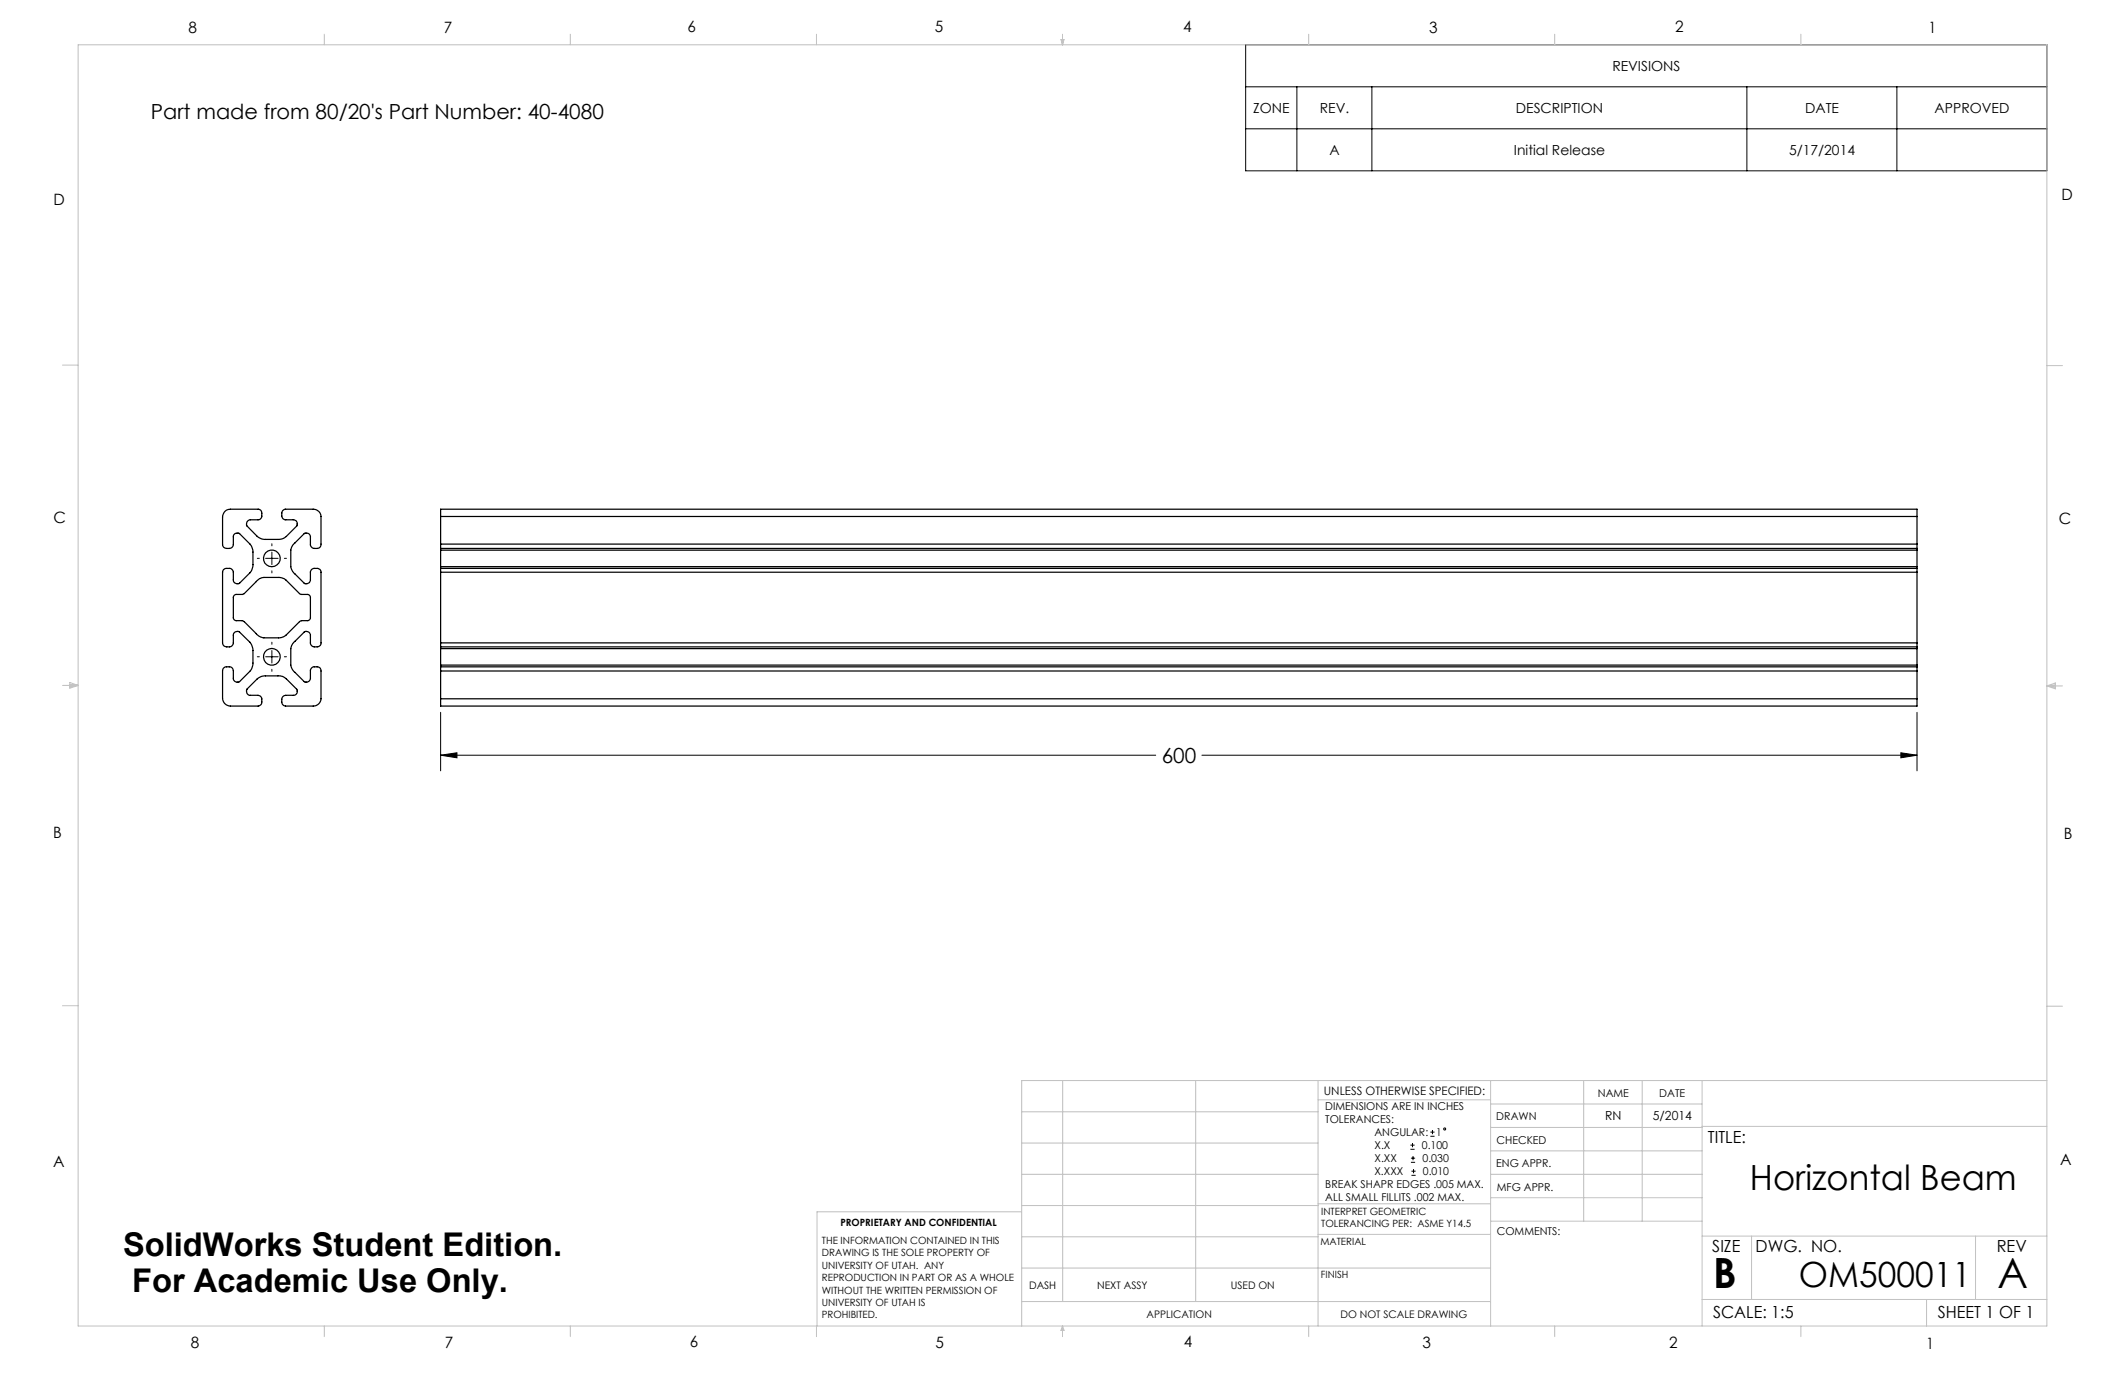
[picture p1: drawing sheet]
<svg xmlns="http://www.w3.org/2000/svg" width="432mm" height="279mm" viewBox="0 0 432 279" stroke-linecap="round" stroke-linejoin="round" font-family="sans-serif">
<g fill="none" stroke="#000" stroke-width=".2">
<path d="M253.1 9.1h162.8v25.6h-162.8zM253.1 17.6h162.8M263.5 17.6v17.1M278.8 17.6v17.1M355 17.6v17.1M385.4 17.6v17.1M253.1 26.2h162.8M52.3 113.5h.4M54 113.5h2.5M55.2 110.5v.4M55.2 112.2v2.5M55.2 116v.4"/>
<path d="M57.8 113.5h.4M52.3 133.5h.4M54 133.5h2.5M55.2 130.5v.4M55.2 132.2v2.5M55.2 136v.4M57.8 133.5h.4M89.5 153.5l3.4-.5v1zM89.5 144.7v11.9M89.5 153.5h145.3M244.2 153.5h145.3M386.3 153l3.2 .5-3.2 .5z"/>
<path d="M389.5 144.7v11.9M286.6 233.5h.8M286.6 232.7h.8M286.7 236.2h.8M286.7 235.3h.8M286.8 238.8h.9M286.8 238h.9M287 232.3v.8M287.1 234.9v.9M287.2 237.6v.8M290.7 230.9h.8M290.7 230h.8"/>
<path d="M291.1 229.6v.9"/>
<circle cx="293.5" cy="229.4" r=".21"/>
</g>
<g fill="none" stroke="#c0c0c0" stroke-width=".2">
<path d="M15.9 9.1h400v260.4h-400zM65.9 6.9v2.2M115.9 6.9v2.2M165.9 6.9v2.2M215.6 8h.6l-.3 1.1zM215.7 8l.2 1.1M215.9 6.9v2.2M216 8l-.1 1.1M265.9 6.9v2.2M315.9 6.9v2.2M365.9 6.9v2.2M12.7 74.2h3.2"/>
<path d="M415.9 74.3h3.2M12.7 139.3h3.2M14.2 139.1l1.7 .2M14.2 138.7l1.7 .6-1.7 .5zM15.9 139.3l-1.7 .3M415.9 139.4h3.2M415.9 139.4l1.8-.6v1.2zM415.9 139.4l1.8 .3M417.7 139.2l-1.8 .2M12.7 204.4h3.2M215.9 219.6v44.9M243 219.6v44.9"/>
<path d="M267.8 219.6v49.9M302.9 219.6v49.9M321.8 219.6v28.5M333.7 219.6v28.5M345.9 219.6v49.9M415.9 204.5h3.2M415.9 219.6h-208.3v49.9M207.6 238.6h60.2M207.6 232.3h60.2M207.6 225.9h60.2M267.8 223.5h35.1M302.9 233.9h43"/>
<path d="M302.9 229.1h43M302.9 224.3h43M302.9 238.6h43M345.9 228.9h70M207.6 257.7h95.3M207.6 251.3h60.2M207.6 245h60.2M207.6 246.2h-41.6v23.3M267.8 250.8h35.1M267.8 244.6h35.1M302.9 248.1h43M302.9 243.4h43"/>
<path d="M345.9 251.2h70M355.9 251.2v12.9M401.4 251.2v12.9M65.9 269.5v2.1M115.9 269.5v2.1M165.9 269.5v2.1M207.6 264.5h95.3M215.9 269.5v2.1M215.9 269.5l.3 .8h-.6zM265.9 269.5v2.1M315.9 269.5v2.1M345.9 264.1h70"/>
<path d="M365.9 269.5v2.1M391.5 264.1v5.4"/>
</g>
<path d="M89.5 153.5l3.4-.5v1zM386.3 153l3.2 .5-3.2 .5z" fill="#000"/>
<g fill="none" stroke="#000" stroke-width=".25">
<path d="M45.7 103.9l.5-.3 .6-.1h5.8l.4 .2 .2 .3v.9a.78 .78 0 0 1-.8 .7h-1.7a.88 .88 0 0 0-.5 1.3l2 2.1 .9 .5 .6 .1h2.8a2.42 2.42 0 0 0 1.7-.6l2.1-2.1a.88 .88 0 0 0-.7-1.3h-1.7l-.3-.1-.3-.4v-.9a.85 .85 0 0 1 .7-.7h5.6l.6 .1 .5 .3 .4 .5 .1 .6v5.6a.79 .79 0 0 1-.7 .8h-.9l-.4-.3-.1-.3v-1.7a.86 .86 0 0 0-1.3-.7l-2 2.1-.5 .7-.2 .6v3.3a2.39 2.39 0 0 0 .8 1.5l2.1 2a.9 .9 0 0 0 1.1-.8v-1.7l.1-.2 .5-.4h.8a.73 .73 0 0 1 .7 .8v14.5l-.4 .6h-.9a.85 .85 0 0 1-.8-.8v-1.7a.77 .77 0 0 0-1.3-.5l-2 2.1-.5 .7-.2 .6v3.3a2.39 2.39 0 0 0 .8 1.5l2.1 2a.9 .9 0 0 0 1.1-.8v-1.7l.1-.2 .4-.4h.9a.74 .74 0 0 1 .7 .8v5.7l-.1 .6-.4 .5-.5 .3-.6 .1h-5.6a.85 .85 0 0 1-.7-.8v-.9l.3-.4 .5-.1h1.5a.83 .83 0 0 0 .7-1.2l-2.1-2.2-.8-.5-3.5-.1a2.39 2.39 0 0 0-1.7 .7l-2 2.1a.83 .83 0 0 0 .7 1.2h1.5l.4 .1 .4 .5v.7a.78 .78 0 0 1-.7 .9h-5.7l-.6-.2-.5-.3-.3-.5-.2-.6v-5.7a.78 .78 0 0 1 .8-.7h.9l.4 .4 .1 .4v1.5a.86 .86 0 0 0 1.3 .7l2.5-2.6 .2-.9v-3l-.5-1.3-2.3-2.3a.83 .83 0 0 0-1.2 .7l-.1 1.9-.3 .4h-.9a.79 .79 0 0 1-.9-.8v-14.3l.2-.5 .2-.2 1-.1a.85 .85 0 0 1 .8 .8v1.7a.86 .86 0 0 0 1.3 .5l2.5-2.6 .2-.9v-3l-.4-1.1-2.4-2.5a.88 .88 0 0 0-1.2 .7v1.6l-.1 .4-.4 .3h-.9a.78 .78 0 0 1-.8-.7v-5.6zM89.5 110.6v.8M89.5 115.5v.8M89.5 105v-1.5h300v1.5M89.5 115.1v.4M89.5 111.4v.4M89.5 115.5h300M89.5 111.4h300M89.5 110.6h300M89.5 105v5.6M89.5 111.8v3.3M89.5 116.3v14.3"/>
<path d="M89.5 116.3h300M89.5 105h300M89.5 115.1h300M89.5 111.8h300M389.5 110.6v.8M389.5 115.5v.8M389.5 115.1v.4M389.5 111.4v.4M389.5 105v5.6M389.5 111.8v3.3M389.5 116.3v14.3M47.6 121l.3-.2h1.5l2.7-2.6a2 2 0 0 1 1.5-.9h3.2l.8 .2 .5 .4 2.8 2.7 .3 .2h1.2a.6 .6 0 0 1 .7 .6v4.1a.6 .6 0 0 1-.7 .6h-1.1l-.4 .2-2.8 2.8-.5 .3-.8 .2h-3.2a2.32 2.32 0 0 1-1.5-.8l-2.7-2.6-1.4-.1a.6 .6 0 0 1-.6-.6v-4.2z"/>
<path d="M89.5 135.5v.8M89.5 130.6v.8M89.5 135.1v.4M89.5 131.4v.4M89.5 135.5h300M89.5 136.3h300M89.5 131.8v3.3M89.5 136.3v5.7M89.5 130.6h300M89.5 131.4h300M89.5 135.1h300M89.5 131.8h300"/>
<path d="M389.5 135.5v.8M389.5 130.6v.8M389.5 135.1v.4M389.5 131.4v.4M389.5 131.8v3.3M389.5 136.3v5.7M89.5 142v1.5h300v-1.5M89.5 142h300"/>
<circle cx="55.2" cy="113.5" r="1.69"/>
<circle cx="55.2" cy="133.5" r="1.71"/>
</g>
<g font-size="8.5">
<text x="348.1" y="261.8">B</text>
<text x="405.9" y="261.6">A</text>
</g>
<g font-size="7.1">
<text x="355.6" y="241.9">Horizontal Beam</text>
<text x="365.5" y="261.5">OM500011</text>
</g>
<g font-size="6.6">
<text x="25" y="255.3">SolidWorks Student Edition.</text>
<text x="26.8" y="262.5">For Academic Use Only.</text>
</g>
<g font-size="4.2">
<text x="30.6" y="24.1">Part made from 80/20's Part Number: 40-4080</text>
<text x="236.1" y="155">600</text>
</g>
<g font-size="3.4">
<text x="347.1" y="232.3">TITLE:</text>
<text x="347.9" y="254.3">SIZE</text>
<text x="356.7" y="254.4">DWG. NO.</text>
<text x="405.7" y="254.5">REV</text>
<text x="348.1" y="267.9">SCALE: 1:5</text>
<text x="393.8" y="267.9">SHEET 1 OF 1</text>
</g>
<g font-size="3.2">
<text x="38.3" y="6.7">8</text>
<text x="90.2" y="6.7">7</text>
<text x="139.7" y="6.5">6</text>
<text x="190" y="6.5">5</text>
<text x="240.4" y="6.5">4</text>
<text x="290.4" y="6.7">3</text>
<text x="340.4" y="6.5">2</text>
<text x="391.9" y="6.7">1</text>
<text x="10.9" y="41.6">D</text>
<text x="418.9" y="40.7">D</text>
<text x="10.9" y="106.3">C</text>
<text x="418.4" y="106.4">C</text>
<text x="10.8" y="170.2">B</text>
<text x="419.4" y="170.6">B</text>
<text x="10.8" y="237.2">A</text>
<text x="418.6" y="236.8">A</text>
<text x="38.8" y="273.8">8</text>
<text x="90.4" y="273.8">7</text>
<text x="140.2" y="273.8">6</text>
<text x="190.1" y="273.9">5</text>
<text x="240.5" y="273.8">4</text>
<text x="289" y="273.9">3</text>
<text x="339.1" y="273.8">2</text>
<text x="391.4" y="274.1">1</text>
</g>
<g font-size="2.8">
<text x="327.6" y="14.4">REVISIONS</text>
<text x="254.6" y="23">ZONE</text>
<text x="268.2" y="23">REV.</text>
<text x="308" y="23">DESCRIPTION</text>
<text x="366.8" y="23">DATE</text>
<text x="393.1" y="23">APPROVED</text>
<text x="270.1" y="31.5">A</text>
<text x="307.6" y="31.5">Initial Release</text>
<text x="363.5" y="31.5">5/17/2014</text>
</g>
<g font-size="2.5">
<text x="326.2" y="227.6">RN</text>
<text x="335.9" y="227.7">5/2014</text>
</g>
<text font-size="2.4" x="269" y="222.4">UNLESS OTHERWISE SPECIFIED:</text>
<g font-size="2.2">
<text x="269.3" y="225.6">DIMENSIONS ARE IN INCHES</text>
<text x="304.1" y="227.7">DRAWN</text>
<text x="324.7" y="222.9">NAME</text>
<text x="337.2" y="222.9">DATE</text>
<text x="269.3" y="228.2">TOLERANCES:</text>
<text x="279.3" y="233.5">X.X</text>
<text x="279.3" y="230.9">ANGULAR:</text>
<text x="288.9" y="233.5">0.100</text>
<text x="291.8" y="230.9">1</text>
<text x="304.1" y="232.6">CHECKED</text>
<text x="279.3" y="236.2">X.XX</text>
<text x="279.3" y="238.8">X.XXX</text>
<text x="289" y="236.2">0.030</text>
<text x="289.1" y="238.8">0.010</text>
<text x="304" y="237.2">ENG APPR.</text>
<text x="269.3" y="241.5">BREAK SHAPR EDGES .005 MAX.</text>
<text x="269.3" y="244.1">ALL SMALL FILLITS .002 MAX.</text>
<text x="304.2" y="241.9">MFG APPR.</text>
<text x="304.1" y="250.9">COMMENTS:</text>
</g>
<g font-size="2.1">
<text x="209.1" y="261.9">DASH</text>
<text x="223" y="261.9">NEXT ASSY</text>
<text x="250.1" y="261.9">USED ON</text>
<text x="233" y="267.8">APPLICATION</text>
<text x="272.4" y="267.8">DO NOT SCALE DRAWING</text>
</g>
<g font-size="2">
<text x="170.8" y="249.2">PROPRIETARY AND CONFIDENTIAL</text>
<text x="268.5" y="246.8">INTERPRET GEOMETRIC</text>
<text x="268.5" y="249.4">TOLERANCING PER: ASME Y14.5</text>
<text x="167" y="252.8">THE INFORMATION CONTAINED IN THIS</text>
<text x="167" y="255.3">DRAWING IS THE SOLE PROPERTY OF</text>
<text x="167" y="257.8">UNIVERSITY OF UTAH. ANY</text>
<text x="268.3" y="252.9">MATERIAL</text>
<text x="167" y="260.3">REPRODUCTION IN PART OR AS A WHOLE</text>
<text x="167" y="262.9">WITHOUT THE WRITTEN PERMISSION OF</text>
<text x="268.4" y="259.7">FINISH</text>
<text x="167" y="265.4">UNIVERSITY OF UTAH IS</text>
<text x="167" y="267.9">PROHIBITED.</text>
</g>
</svg>
